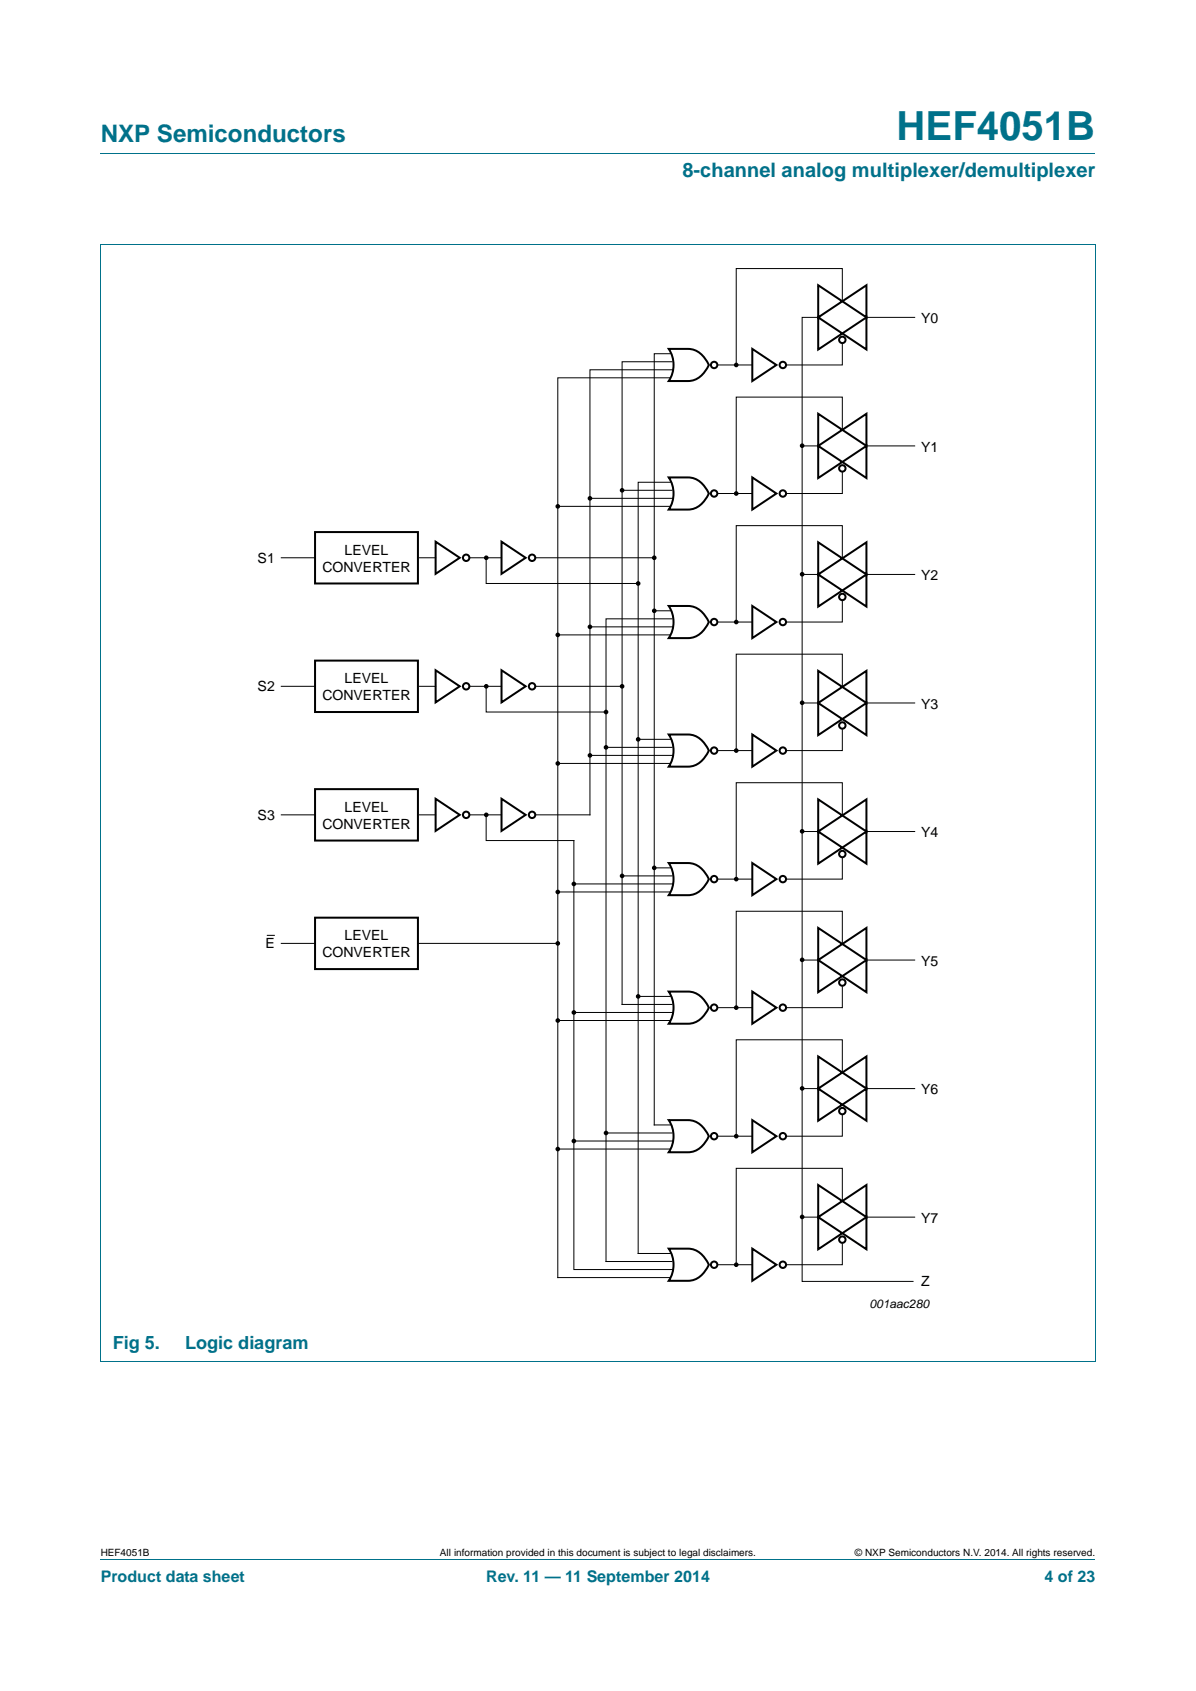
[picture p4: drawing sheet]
<svg xmlns="http://www.w3.org/2000/svg" width="210mm" height="297mm" viewBox="0 0 210 297" stroke-linecap="round" stroke-linejoin="round" font-family="sans-serif">
<path d="M17.7 27h174.6M17.6 42.9h174.7M17.7 42.9v196.1M192.3 42.9v196.1M17.6 239.1h174.7M17.7 273.9h174.6" fill="none" stroke="#00718a" stroke-width=".18"/>
<g fill="#000" stroke="#000" stroke-width=".25">
<circle cx="129.3" cy="64.1" r=".28"/>
<circle cx="140.8" cy="78.3" r=".28"/>
<circle cx="85.4" cy="98" r=".28"/>
<circle cx="97.9" cy="88.9" r=".28"/>
<circle cx="103.6" cy="87.5" r=".28"/>
<circle cx="109.2" cy="86.1" r=".28"/>
<circle cx="114.9" cy="98" r=".28"/>
<circle cx="129.3" cy="86.7" r=".28"/>
<circle cx="97.9" cy="111.5" r=".28"/>
<circle cx="103.6" cy="110.1" r=".28"/>
<circle cx="112" cy="102.5" r=".28"/>
<circle cx="114.9" cy="107.3" r=".28"/>
<circle cx="129.3" cy="109.3" r=".28"/>
<circle cx="140.8" cy="100.9" r=".28"/>
<circle cx="85.4" cy="120.6" r=".28"/>
<circle cx="97.9" cy="134.1" r=".28"/>
<circle cx="103.6" cy="132.7" r=".28"/>
<circle cx="106.4" cy="131.3" r=".28"/>
<circle cx="106.4" cy="125.1" r=".28"/>
<circle cx="109.2" cy="120.6" r=".28"/>
<circle cx="112" cy="129.9" r=".28"/>
<circle cx="129.3" cy="131.8" r=".28"/>
<circle cx="140.8" cy="123.5" r=".28"/>
<circle cx="85.4" cy="143.1" r=".28"/>
<circle cx="97.9" cy="156.7" r=".28"/>
<circle cx="100.8" cy="155.3" r=".28"/>
<circle cx="109.2" cy="153.9" r=".28"/>
<circle cx="114.9" cy="152.4" r=".28"/>
<circle cx="129.3" cy="154.4" r=".28"/>
<circle cx="140.8" cy="146" r=".28"/>
<circle cx="97.9" cy="179.3" r=".28"/>
<circle cx="97.9" cy="165.7" r=".28"/>
<circle cx="100.8" cy="177.9" r=".28"/>
<circle cx="112" cy="175" r=".28"/>
<circle cx="129.3" cy="177" r=".28"/>
<circle cx="140.8" cy="168.6" r=".28"/>
<circle cx="106.4" cy="199" r=".28"/>
<circle cx="129.3" cy="199.6" r=".28"/>
<circle cx="140.8" cy="191.2" r=".28"/>
<circle cx="97.9" cy="201.8" r=".28"/>
<circle cx="100.8" cy="200.4" r=".28"/>
<circle cx="140.8" cy="213.8" r=".28"/>
<circle cx="129.3" cy="222.2" r=".28"/>
</g>
<g fill="none" stroke="#000" stroke-width=".18">
<path d="M143.9 55.7h-3.1v169.4h19.5M147.9 52.9v-5.7h-18.6v16.9M152.1 55.7h8.5M117.7 62.1h-2.8v135.5h2.8M117.7 66.4h-19.8v158h19.8M118 63.5h-8.8v112.9h8.8M118.3 65h-14.7v78.1h-9.6M126.2 64.1h5.9M140.8 78.3h3.1M147.9 75.5v-5.7h-18.6v16.9M147.9 60.4v3.7h-9.9M152.1 78.3h8.5"/>
<path d="M49.4 98h5.9M73.7 98h2.8M82.4 98h5.7M85.4 98v4.5h26.6M94 98h20.9M97.9 88.9h19.8M103.6 87.5h14.7M109.2 86.1h8.8M117.7 84.7h-5.7v135.5M126.2 86.7h5.9M147.9 98.1v-5.8h-18.6v17M147.9 83v3.7h-9.9"/>
<path d="M97.9 111.5h19.8M103.6 110.1h14.7M114.9 107.3h2.8M118 108.7h-11.6v112.9h11.6M126.2 109.3h5.9M140.8 100.9h3.1M147.9 105.6v3.7h-9.9M152.1 100.9h8.5M49.4 120.6h5.9M73.7 120.6h2.8M82.4 120.6h5.7M85.4 120.6v4.5h21"/>
<path d="M94 120.6h15.2M97.9 134.1h19.8M103.6 132.7h14.7M106.4 131.3h11.6M112 129.9h5.7M126.2 131.8h5.9M140.8 123.5h3.1M147.9 120.7v-5.8h-18.6v16.9M147.9 128.2v3.6h-9.9M152.1 123.5h8.5M49.4 143.1h5.9M73.7 143.1h2.8"/>
<path d="M85.4 143.1v4.6h15.4v75.3h17.5M88.1 143.1h-5.7M97.9 156.7h19.8M100.8 155.3h17.5M109.2 153.9h8.8M114.9 152.4h2.8M126.2 154.4h5.9M140.8 146.1h3.1M147.9 143.2v-5.7h-18.6v16.9M147.9 150.8v3.6h-9.9M152.1 146.1h8.5M46.8 164.3h1.5"/>
<path d="M49.4 165.7h5.9M73.4 165.7h24.5M97.9 179.3h19.8M100.8 177.9h17.5M112 175h5.7M126.2 177h5.9M140.8 168.6h3.1M147.9 165.8v-5.7h-18.6v16.9M147.9 173.3v3.7h-9.9M152.1 168.6h8.5M106.4 199h11.6M126.2 199.6h5.9"/>
<path d="M140.8 191.2h3.1M147.9 188.4v-5.8h-18.6v17M147.9 195.9v3.7h-9.9M152.1 191.2h8.5M97.9 201.8h19.8M100.8 200.4h17.5M140.8 213.8h3.1M147.9 211v-5.8h-18.6v17M147.9 218.5v3.7h-9.9M152.1 213.8h8.5M112 220.2h5.7M126.2 222.2h5.9"/>
</g>
<g fill="none" stroke="#000" stroke-width=".35">
<path d="M143.7 55.7l4.2 2.9-4.2 2.8zM143.7 50.1l4.2 2.8-4.2 2.8zM147.9 58.6l4.2-2.9v5.7zM147.9 52.9l4.2-2.8v5.6zM117.4 61.3h3.4a4.1 4.1 0 0 1 3.7 2.8 4.4 4.4 0 0 1-3.7 2.8h-3.4a5.1 5.1 0 0 0 0-5.6zM132.1 61.3l4.2 2.8-4.2 2.8zM143.7 78.3l4.2 2.9-4.2 2.8zM143.7 72.7l4.2 2.8-4.2 2.8zM147.9 75.5l4.2-2.8v5.6zM55.3 93.5h18.1v9h-18.1zM76.5 95.2l4.2 2.8-4.2 2.8zM88.1 95.2l4.2 2.8-4.2 2.8z"/>
<path d="M117.4 83.9h3.4a4.1 4.1 0 0 1 3.7 2.8 4.4 4.4 0 0 1-3.7 2.8h-3.4a5.1 5.1 0 0 0 0-5.6zM132.1 83.9l4.2 2.8-4.2 2.8zM143.7 95.3l4.2 2.8-4.2 2.8zM147.9 81.2l4.2-2.9v5.7zM147.9 98.1l4.2-2.8v5.6zM55.3 116h18.1v9.1h-18.1zM76.5 117.7l4.2 2.9-4.2 2.8zM88.1 117.7l4.2 2.9-4.2 2.8zM117.4 106.4h3.4a4.1 4.1 0 0 1 3.7 2.9 4.4 4.4 0 0 1-3.7 2.8h-3.4a5.1 5.1 0 0 0 0-5.7zM132.1 106.4l4.2 2.9-4.2 2.8zM143.7 100.9l4.2 2.8-4.2 2.9zM143.7 117.8l4.2 2.9-4.2 2.8z"/>
<path d="M147.9 103.7l4.2-2.8v5.7zM55.3 138.6h18.1v9.1h-18.1zM117.4 129h3.4a4.1 4.1 0 0 1 3.7 2.8 4.4 4.4 0 0 1-3.7 2.9h-3.4a5.1 5.1 0 0 0 0-5.7zM132.1 129l4.2 2.8-4.2 2.9zM143.7 123.5l4.2 2.8-4.2 2.8zM147.9 126.3l4.2-2.8v5.6zM147.9 120.7l4.2-2.9v5.7zM76.5 140.3l4.2 2.8-4.2 2.9zM88.1 140.3l4.2 2.8-4.2 2.9zM117.4 151.6h3.4a4.1 4.1 0 0 1 3.7 2.8 4.4 4.4 0 0 1-3.7 2.8h-3.4a5.1 5.1 0 0 0 0-5.6zM132.1 151.6l4.2 2.8-4.2 2.8zM143.7 146.1l4.2 2.8-4.2 2.8z"/>
<path d="M143.7 140.4l4.2 2.8-4.2 2.9zM147.9 148.9l4.2-2.8v5.6zM147.9 143.2l4.2-2.8v5.7zM55.3 161.2h18.1v9h-18.1zM117.4 174.2h3.4a4.1 4.1 0 0 1 3.7 2.8 4.4 4.4 0 0 1-3.7 2.8h-3.4a5.1 5.1 0 0 0 0-5.6zM132.1 174.2l4.2 2.8-4.2 2.8zM143.7 168.6l4.2 2.9-4.2 2.8zM143.7 163l4.2 2.8-4.2 2.8zM147.9 171.5l4.2-2.9v5.7zM147.9 165.8l4.2-2.8v5.6zM117.4 196.8h3.4a4.1 4.1 0 0 1 3.7 2.8 4.4 4.4 0 0 1-3.7 2.8h-3.4a5.1 5.1 0 0 0 0-5.6zM132.1 196.8l4.2 2.8-4.2 2.8z"/>
<path d="M143.7 191.2l4.2 2.8-4.2 2.9zM143.7 185.6l4.2 2.8-4.2 2.8zM147.9 194l4.2-2.8v5.7zM147.9 188.4l4.2-2.8v5.6zM117.4 219.3h3.4a4.1 4.1 0 0 1 3.7 2.9 4.4 4.4 0 0 1-3.7 2.8h-3.4a5.1 5.1 0 0 0 0-5.7zM132.1 219.3l4.2 2.9-4.2 2.8zM143.7 213.8l4.2 2.8-4.2 2.8zM143.7 208.2l4.2 2.8-4.2 2.8zM147.9 216.6l4.2-2.8v5.6zM147.9 211l4.2-2.8v5.6z"/>
<circle cx="147.9" cy="59.7" r=".56"/>
<circle cx="125.4" cy="64.1" r=".56"/>
<circle cx="137.4" cy="64.1" r=".56"/>
<circle cx="81.8" cy="98" r=".56"/>
<circle cx="93.4" cy="98" r=".56"/>
<circle cx="125.4" cy="86.7" r=".56"/>
<circle cx="137.4" cy="86.7" r=".56"/>
<circle cx="147.9" cy="82.3" r=".56"/>
<circle cx="125.4" cy="109.3" r=".56"/>
<circle cx="137.4" cy="109.3" r=".56"/>
<circle cx="147.9" cy="104.9" r=".56"/>
<circle cx="81.8" cy="120.6" r=".56"/>
<circle cx="93.4" cy="120.6" r=".56"/>
<circle cx="125.4" cy="131.8" r=".56"/>
<circle cx="137.4" cy="131.8" r=".56"/>
<circle cx="147.9" cy="127.4" r=".56"/>
<circle cx="81.8" cy="143.1" r=".56"/>
<circle cx="93.4" cy="143.1" r=".56"/>
<circle cx="125.4" cy="154.4" r=".56"/>
<circle cx="137.4" cy="154.4" r=".56"/>
<circle cx="147.9" cy="150" r=".56"/>
<circle cx="125.4" cy="177" r=".56"/>
<circle cx="137.4" cy="177" r=".56"/>
<circle cx="147.9" cy="172.6" r=".56"/>
<circle cx="125.4" cy="199.6" r=".56"/>
<circle cx="137.4" cy="199.6" r=".56"/>
<circle cx="147.9" cy="195.2" r=".56"/>
<circle cx="147.9" cy="217.8" r=".56"/>
<circle cx="125.4" cy="222.2" r=".56"/>
<circle cx="137.4" cy="222.2" r=".56"/>
</g>
<text font-size="7" fill="#00718a" x="157.4" y="24.6">HEF4051B</text>
<text font-size="4.2" fill="#00718a" x="17.7" y="24.9">NXP Semiconductors</text>
<text font-size="3.5" fill="#00718a" x="119.8" y="31.1">8-channel analog multiplexer/demultiplexer</text>
<g font-size="3.2" fill="#00718a">
<text x="19.8" y="237">Fig 5.</text>
<text x="32.5" y="237">Logic diagram</text>
</g>
<g font-size="2.8" fill="#00718a">
<text x="17.7" y="277.9">Product data sheet</text>
<text x="85.4" y="277.9">Rev. 11 — 11 September 2014</text>
<text x="183.4" y="277.9">4 of 23</text>
</g>
<g font-size="2.5">
<text x="161.7" y="56.8">Y0</text>
<text x="161.7" y="79.4">Y1</text>
<text x="45.2" y="98.8">S1</text>
<text x="56.6" y="100.4">CONVERTER</text>
<text x="60.5" y="97.4">LEVEL</text>
<text x="161.7" y="101.9">Y2</text>
<text x="60.5" y="120">LEVEL</text>
<text x="45.2" y="121.4">S2</text>
<text x="56.6" y="123">CONVERTER</text>
<text x="161.7" y="124.5">Y3</text>
<text x="45.2" y="144">S3</text>
<text x="60.5" y="142.6">LEVEL</text>
<text x="56.6" y="145.6">CONVERTER</text>
<text x="161.7" y="147.1">Y4</text>
<text x="46.6" y="166.6">E</text>
<text x="60.5" y="165.2">LEVEL</text>
<text x="56.6" y="168.1">CONVERTER</text>
<text x="161.7" y="169.7">Y5</text>
<text x="161.7" y="192.2">Y6</text>
<text x="161.7" y="214.8">Y7</text>
<text x="161.7" y="225.8">Z</text>
</g>
<text font-size="2.1" x="152.7" y="229.8">001aac280</text>
<g font-size="1.8">
<text x="17.7" y="273.3">HEF4051B</text>
<text x="77.2" y="273.3">All information provided in this document is subject to legal disclaimers.</text>
<text x="150.1" y="273.3">© NXP Semiconductors N.V. 2014. All rights reserved.</text>
</g>
</svg>
